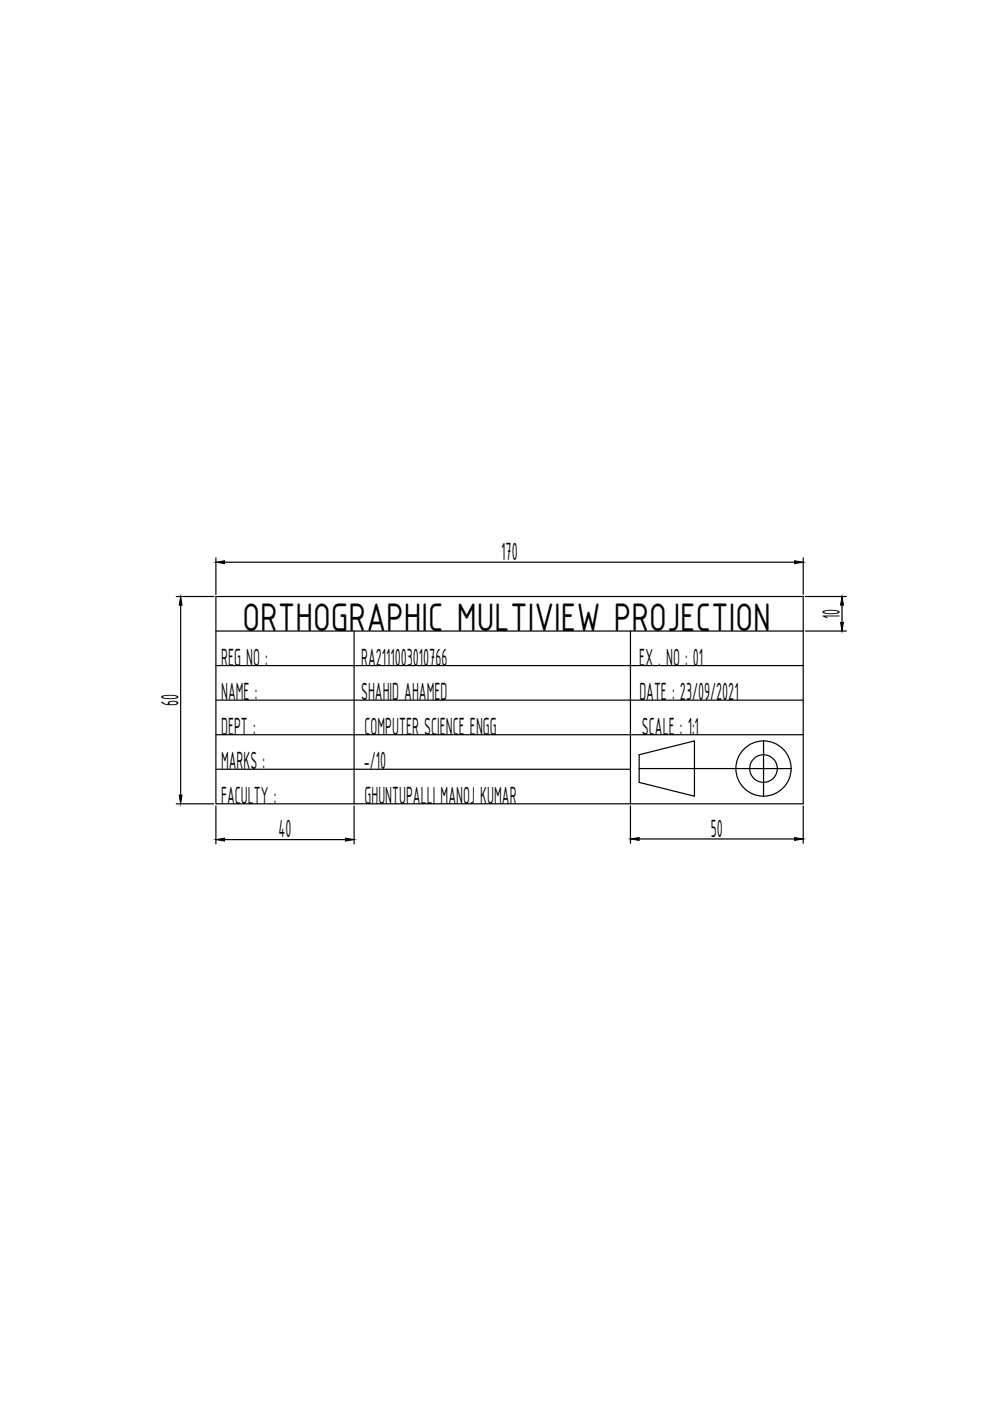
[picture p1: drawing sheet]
<svg xmlns="http://www.w3.org/2000/svg" width="210mm" height="297mm" viewBox="0 0 210 297" stroke-linecap="round" stroke-linejoin="round" font-family="sans-serif">
<!-- layer: 0 -->
<g fill="none" stroke="#000" stroke-width=".25">
<path d="M45.8 118.3v7.7M47.6 119.2h120.9M170.3 118.3v7.7M37.4 126.5h7.9M38.3 128.3v40.3M45.8 126.5h124.5v43.9h-124.5zM45.8 133.8h124.5M75.1 133.8v36.6M133.7 133.8v36.6M170.8 126.5h8.6M170.8 133.8h8.6M178.5 128.3v3.7"/>
<path d="M45.8 141.1h124.5M45.8 148.4h124.5M45.8 155.8h124.5M161.9 157.1v11.7M37.4 170.4h7.9M45.8 163.1h87.9M45.8 170.9v8M47.6 178h25.6M75.1 170.9v8M133.7 170.9v7.9M135.5 177.9h33M135.5 160l11.7-2.9v11.7l-11.7-2.9z"/>
<path d="M135.5 163h32.2M170.3 170.9v7.9"/>
<circle cx="161.9" cy="162.9" r="5.9"/>
<circle cx="161.9" cy="162.9" r="2.93"/>
</g>
<path d="M45.8 119.2l1.8-.3v.6zM168.5 118.9l1.8 .3-1.8 .3zM38.3 126.5l.3 1.8h-.6zM178.5 126.5l.3 1.8h-.6zM178.2 132h.6l-.3 1.8zM38 168.6h.6l-.3 1.8zM45.8 178l1.8-.3v.6zM73.2 177.7l1.9 .3-1.9 .3zM133.7 177.9l1.8-.3v.6zM168.5 177.6l1.8 .3-1.8 .3z" fill="#000" stroke="#000" stroke-width=".21"/>
<text font-size="9.1" x="51.4" y="133.8">ORTHOGRAPHIC MULTIVIEW PROJECTION</text>
<g font-size="5.7">
<text x="106.3" y="118.7">170</text>
<text x="178.1" y="131.2" transform="rotate(-90 178.1 131.2)">10</text>
<text x="46.9" y="141.1">REG NO :</text>
<text x="76.6" y="141.1">RA2111003010766</text>
<text x="135.6" y="141.1">EX . NO : 01</text>
<text x="37.8" y="149.7" transform="rotate(-90 37.8 149.7)">60</text>
<text x="46.9" y="148.4">NAME :</text>
<text x="76.6" y="148.4">SHAHID AHAMED</text>
<text x="135.6" y="148.4">DATE : 23/09/2021</text>
<text x="46.9" y="155.8">DEPT :</text>
<text x="77.3" y="155.8">COMPUTER SCIENCE ENGG</text>
<text x="136.1" y="155.8">SCALE : 1:1</text>
<text x="46.9" y="163.1">MARKS :</text>
<text x="77.1" y="163.1">-/10</text>
<text x="46.9" y="170.4">FACULTY :</text>
<text x="77.3" y="170.4">GHUNTUPALLI MANOJ KUMAR</text>
<text x="59" y="177.6">40</text>
<text x="150.7" y="177.4">50</text>
</g>
</svg>
